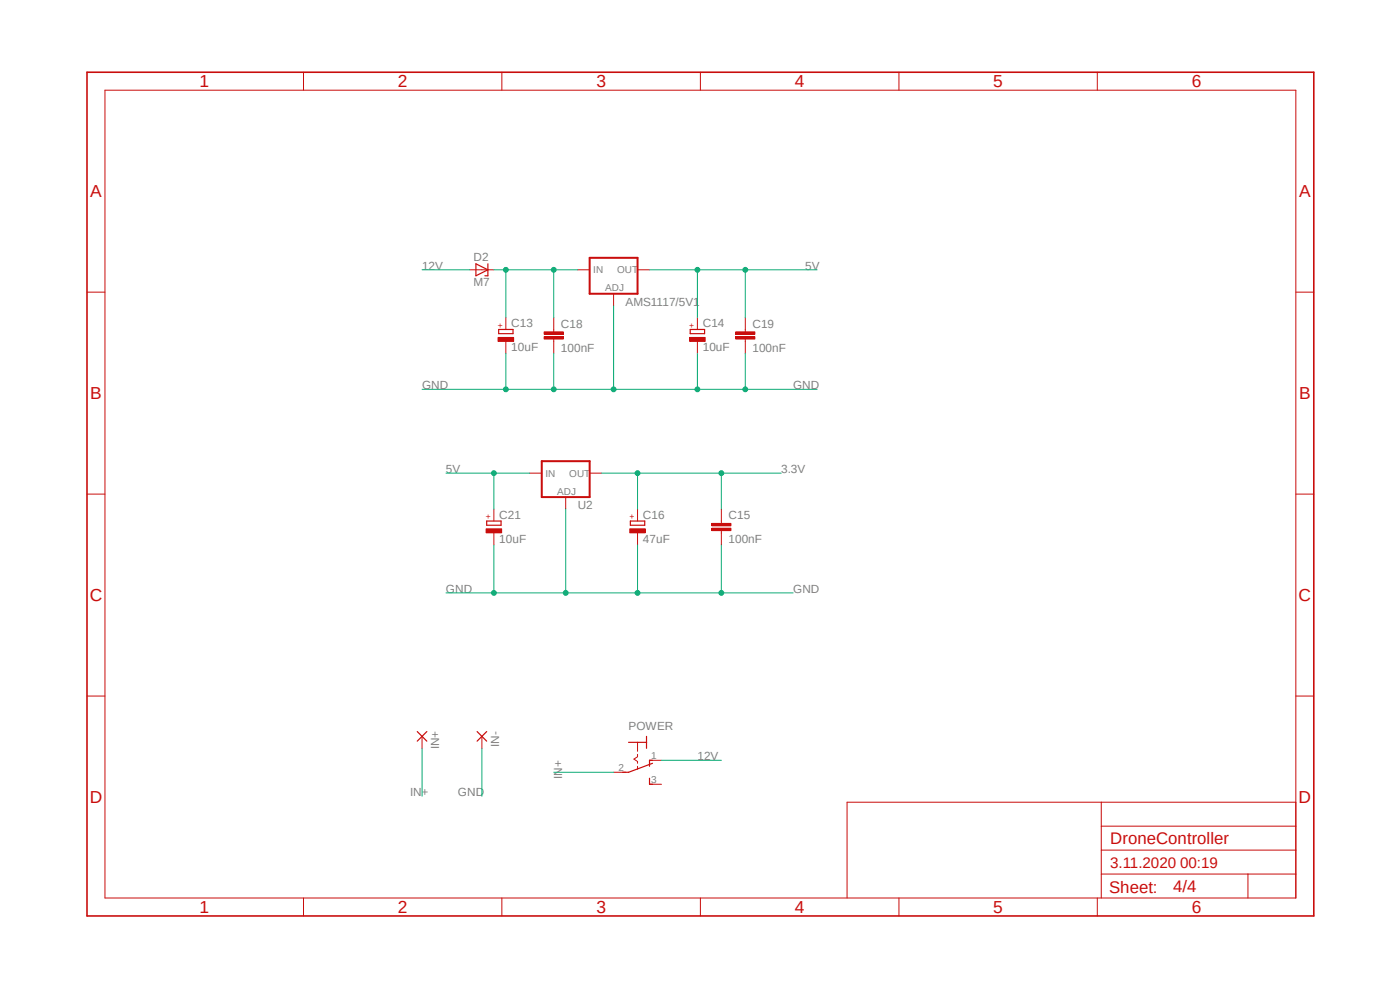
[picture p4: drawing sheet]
<svg xmlns="http://www.w3.org/2000/svg" width="297mm" height="210mm" viewBox="0 0 297 210" stroke-linecap="round" stroke-linejoin="round" font-family="sans-serif">
<path d="M17.9 15l261.2 179.9M279.1 15l-261.2 179.9" fill="none" stroke="#fff" stroke-width=".21"/>
<g fill="none" stroke="#c90d0c" stroke-width=".21">
<path d="M22.3 19.1h252.6v171.4h-252.6zM64.4 15.3v3.8M106.5 15.3v3.8M148.6 15.3v3.8M190.7 15.3v3.8M232.8 15.3v3.8M99.7 57.2h5.1M122.6 57.2h2.5M135.3 57.2h2.5M18.5 62h3.8M117.5 69.9v.5M117.5 71.9v.5"/>
<path d="M130.2 62.3v2.6M274.9 62h3.8M18.5 104.8h3.8M274.9 104.8h3.8M18.5 147.7h3.8M274.9 147.7h3.8M233.6 170.2v20.3M233.6 175.3h41.3M274.9 170.2h-95.2v20.3M64.4 190.5v3.8M106.5 190.5v3.8M148.6 190.5v3.8"/>
<path d="M190.7 190.5v3.8M232.8 190.5v3.8M233.6 185.4h41.3M233.6 180.3h41.3M264.8 185.4v5.1"/>
</g>
<path d="M18.5 15.3h260.2v179h-260.2z" fill="none" stroke="#c90d0c" stroke-width=".34"/>
<path d="M125.1 54.7h10.2v7.6h-10.2z" fill="none" stroke="#c90d0c" stroke-width=".42"/>
<path d="M101 56l2.5 1.2-2.5 1.3zM103.5 56v2.5h-.6" fill="none" stroke="#c90d0c" stroke-width=".25"/>
<path d="M115.4 71.4h4.1v.5h-4.1z" fill-rule="evenodd" fill="#c90d0c"/>
<path d="M115.4 71.4h4.1v.5h-4.1z" fill="none" stroke="#c90d0c" stroke-width=".21"/>
<path d="M115.4 70.4h4.1v.5h-4.1z" fill-rule="evenodd" fill="#c90d0c"/>
<path d="M115.4 70.4h4.1v.5h-4.1zM117.5 67.4v2.5M117.5 72.4v2.6M158.1 69.9v.5M158.1 71.9v.5" fill="none" stroke="#c90d0c" stroke-width=".21"/>
<path d="M156.1 71.4h4v.5h-4z" fill-rule="evenodd" fill="#c90d0c"/>
<path d="M156.1 71.4h4v.5h-4z" fill="none" stroke="#c90d0c" stroke-width=".21"/>
<path d="M156.1 70.4h4v.5h-4z" fill-rule="evenodd" fill="#c90d0c"/>
<path d="M156.1 70.4h4v.5h-4zM158.1 67.4v2.5M158.1 72.4v2.6M112.4 100.4h2.5M120 105.5v2.5M125.1 100.4h2.5M153 110.5v.5M153 112.6v.5" fill="none" stroke="#c90d0c" stroke-width=".21"/>
<path d="M114.9 97.8h10.2v7.7h-10.2z" fill="none" stroke="#c90d0c" stroke-width=".42"/>
<path d="M151 112.1h4.1v.5h-4.1z" fill-rule="evenodd" fill="#c90d0c"/>
<path d="M151 112.1h4.1v.5h-4.1z" fill="none" stroke="#c90d0c" stroke-width=".21"/>
<path d="M151 111h4.1v.5h-4.1z" fill-rule="evenodd" fill="#c90d0c"/>
<path d="M151 111h4.1v.5h-4.1zM153 108v2.5M153 113.1v2.5M89.5 156.2v2.5M102.2 156.2v2.5M135.3 157.5v1.9M130.2 163.8h2.5M135.3 160v.5l-.8 .5 .8 .5v.4M135.3 162.6v.6M137.8 166.4h2.5M137.8 161.3h2.5" fill="none" stroke="#c90d0c" stroke-width=".21"/>
<path d="M133.7 110.5h3.1v.9h-3.1zM88.5 155.2l2.1 2M90.6 155.2l-2.1 2M101.2 155.2l2.1 2M103.3 155.2l-2.1 2M133.3 157.5h3.9M137.2 156.2v2.5M137.8 165.1v1.3h.6M138.4 161.9l-5.1 1.9h-1.2M138.4 161.3h-.6v1.3" fill="none" stroke="#c90d0c" stroke-width=".25"/>
<path d="M133.6 112.2h3.3v.8h-3.3z" fill-rule="evenodd" fill="#c90d0c"/>
<path d="M133.6 112.2h3.3v.8h-3.3zM135.3 108v2.5M135.3 113.1v2.5" fill="none" stroke="#c90d0c" stroke-width=".21"/>
<path d="M103.3 110.5h3v.9h-3z" fill="none" stroke="#c90d0c" stroke-width=".25"/>
<path d="M103.1 112.2h3.3v.8h-3.3z" fill-rule="evenodd" fill="#c90d0c"/>
<path d="M103.1 112.2h3.3v.8h-3.3zM104.8 108v2.5M104.8 113.1v2.5" fill="none" stroke="#c90d0c" stroke-width=".21"/>
<path d="M105.8 69.9h3v.9h-3z" fill="none" stroke="#c90d0c" stroke-width=".25"/>
<path d="M105.7 71.6h3.3v.8h-3.3z" fill-rule="evenodd" fill="#c90d0c"/>
<path d="M105.7 71.6h3.3v.8h-3.3zM107.3 67.4v2.5M107.3 72.4v2.6" fill="none" stroke="#c90d0c" stroke-width=".21"/>
<path d="M146.4 69.9h3.1v.9h-3.1z" fill="none" stroke="#c90d0c" stroke-width=".25"/>
<path d="M146.3 71.6h3.3v.8h-3.3z" fill-rule="evenodd" fill="#c90d0c"/>
<path d="M146.3 71.6h3.3v.8h-3.3zM148 67.4v2.5M148 72.4v2.6" fill="none" stroke="#c90d0c" stroke-width=".21"/>
<path d="M137.8 57.2h20.3M148 57.2v10.2" fill="none" stroke="#0dab76" stroke-width=".21"/>
<circle cx="148" cy="57.2" r=".51" fill="#0dab76"/>
<g fill="none" stroke="#0dab76" stroke-width=".21">
<path d="M173.4 57.2h-15.3v10.2"/>
<circle cx="148" cy="57.2" r=".51"/>
</g>
<circle cx="158.1" cy="57.2" r=".51" fill="#0dab76"/>
<g fill="none" stroke="#0dab76" stroke-width=".21">
<path d="M94.6 100.4h17.8M104.8 100.4v7.6"/>
<circle cx="158.1" cy="57.2" r=".51"/>
</g>
<circle cx="104.8" cy="100.4" r=".51" fill="#0dab76"/>
<g fill="none" stroke="#0dab76" stroke-width=".21">
<path d="M107.3 75v7.6h50.8v-7.6M148 75v7.6"/>
<circle cx="104.8" cy="100.4" r=".51"/>
</g>
<circle cx="148" cy="82.6" r=".51" fill="#0dab76"/>
<g fill="none" stroke="#0dab76" stroke-width=".21">
<path d="M158.1 82.6h15.3"/>
<circle cx="148" cy="82.6" r=".51"/>
</g>
<circle cx="158.1" cy="82.6" r=".51" fill="#0dab76"/>
<g fill="none" stroke="#0dab76" stroke-width=".21">
<path d="M117.5 75v7.6"/>
<circle cx="158.1" cy="82.6" r=".51"/>
</g>
<circle cx="117.5" cy="82.6" r=".51" fill="#0dab76"/>
<g fill="none" stroke="#0dab76" stroke-width=".21">
<path d="M89.5 82.6h17.8"/>
<circle cx="117.5" cy="82.6" r=".51"/>
</g>
<circle cx="107.3" cy="82.6" r=".51" fill="#0dab76"/>
<g fill="none" stroke="#0dab76" stroke-width=".21">
<path d="M130.2 64.9v17.7"/>
<circle cx="107.3" cy="82.6" r=".51"/>
</g>
<circle cx="130.2" cy="82.6" r=".51" fill="#0dab76"/>
<g fill="none" stroke="#0dab76" stroke-width=".21">
<path d="M104.8 115.6v10.2h30.5M120 108v17.8"/>
<circle cx="130.2" cy="82.6" r=".51"/>
</g>
<circle cx="120" cy="125.8" r=".51" fill="#0dab76"/>
<g fill="none" stroke="#0dab76" stroke-width=".21">
<path d="M94.6 125.8h10.2"/>
<circle cx="120" cy="125.8" r=".51"/>
</g>
<circle cx="104.8" cy="125.8" r=".51" fill="#0dab76"/>
<g fill="none" stroke="#0dab76" stroke-width=".21">
<path d="M135.3 115.6v10.2h17.7"/>
<circle cx="104.8" cy="125.8" r=".51"/>
</g>
<circle cx="135.3" cy="125.8" r=".51" fill="#0dab76"/>
<g fill="none" stroke="#0dab76" stroke-width=".21">
<path d="M153 115.6v10.2h15.3"/>
<circle cx="135.3" cy="125.8" r=".51"/>
</g>
<circle cx="153" cy="125.8" r=".51" fill="#0dab76"/>
<g fill="none" stroke="#0dab76" stroke-width=".21">
<path d="M104.8 57.2h17.8M107.3 57.2v10.2M102.2 158.7v10.2"/>
<circle cx="153" cy="125.8" r=".51"/>
</g>
<circle cx="107.3" cy="57.2" r=".51" fill="#0dab76"/>
<g fill="none" stroke="#0dab76" stroke-width=".21">
<path d="M117.5 57.2v10.2"/>
<circle cx="107.3" cy="57.2" r=".51"/>
</g>
<circle cx="117.5" cy="57.2" r=".51" fill="#0dab76"/>
<g fill="none" stroke="#0dab76" stroke-width=".21">
<path d="M89.5 57.2h10.2M127.6 100.4h25.4M135.3 100.4v7.6M140.3 161.3h12.7"/>
<circle cx="117.5" cy="57.2" r=".51"/>
</g>
<circle cx="135.3" cy="100.4" r=".51" fill="#0dab76"/>
<g fill="none" stroke="#0dab76" stroke-width=".21">
<path d="M165.7 100.4h-12.7v7.6"/>
<circle cx="135.3" cy="100.4" r=".51"/>
</g>
<circle cx="153" cy="100.4" r=".51" fill="#0dab76"/>
<g fill="none" stroke="#0dab76" stroke-width=".21">
<path d="M89.5 158.7v10.2M117.5 163.8h12.7"/>
<circle cx="153" cy="100.4" r=".51"/>
</g>
<g font-size="3.7" fill="#c90d0c">
<text x="42.3" y="18.5">1</text>
<text x="84.4" y="18.5">2</text>
<text x="126.5" y="18.5">3</text>
<text x="168.6" y="18.5">4</text>
<text x="210.7" y="18.5">5</text>
<text x="252.9" y="18.5">6</text>
<text x="19.1" y="41.9">A</text>
<text x="275.6" y="41.9">A</text>
<text x="19.1" y="84.7">B</text>
<text x="275.6" y="84.7">B</text>
<text x="19" y="127.5">C</text>
<text x="275.5" y="127.5">C</text>
<text x="19" y="170.4">D</text>
<text x="275.5" y="170.4">D</text>
<text x="42.3" y="193.7">1</text>
<text x="84.4" y="193.7">2</text>
<text x="126.5" y="193.7">3</text>
<text x="168.6" y="193.7">4</text>
<text x="210.7" y="193.7">5</text>
<text x="252.9" y="193.7">6</text>
</g>
<g font-size="3.6" fill="#c90d0c">
<text x="235.5" y="179.1">DroneController</text>
<text x="235.3" y="189.4">Sheet:</text>
<text x="248.9" y="189.2">4/4</text>
</g>
<text font-size="3.2" fill="#c90d0c" x="235.5" y="184.1">3.11.2020 00:19</text>
<g font-size="2.5" fill="#808080">
<text x="89.5" y="57.2">12V</text>
<text x="100.5" y="55.3">D2</text>
<text x="170.8" y="57.2">5V</text>
<text x="100.5" y="60.7">M7</text>
<text x="132.7" y="64.9">AMS1117/5V1</text>
<text x="108.5" y="69.4">C13</text>
<text x="119" y="69.5">C18</text>
<text x="149.1" y="69.4">C14</text>
<text x="159.6" y="69.5">C19</text>
<text x="108.5" y="74.5">10uF</text>
<text x="119" y="74.6">100nF</text>
<text x="149.1" y="74.5">10uF</text>
<text x="159.6" y="74.6">100nF</text>
<text x="89.5" y="82.6">GND</text>
<text x="168.3" y="82.6">GND</text>
<text x="94.6" y="100.4">5V</text>
<text x="165.7" y="100.4">3.3V</text>
<text x="122.6" y="108">U2</text>
<text x="105.9" y="110.1">C21</text>
<text x="136.4" y="110.1">C16</text>
<text x="154.6" y="110.2">C15</text>
<text x="105.9" y="115.1">10uF</text>
<text x="136.4" y="115.1">47uF</text>
<text x="154.6" y="115.2">100nF</text>
<text x="94.6" y="125.8">GND</text>
<text x="168.3" y="125.8">GND</text>
<text x="133.4" y="154.9">POWER</text>
<text x="93.2" y="159" transform="rotate(-90 93.2 159)">IN+</text>
<text x="105.9" y="158.4" transform="rotate(-90 105.9 158.4)">IN-</text>
<text x="148" y="161.3">12V</text>
<text x="119.3" y="165.2" transform="rotate(-90 119.3 165.2)">IN+</text>
<text x="87" y="168.9">IN+</text>
<text x="97.2" y="168.9">GND</text>
</g>
<g font-size="2.1" fill="#808080">
<text x="125.9" y="58">IN</text>
<text x="130.9" y="58">OUT</text>
<text x="128.4" y="61.8">ADJ</text>
<text x="115.7" y="101.1">IN</text>
<text x="120.8" y="101.1">OUT</text>
<text x="118.2" y="104.9">ADJ</text>
<text x="138.1" y="161">1</text>
<text x="131.2" y="163.5">2</text>
<text x="138.1" y="166">3</text>
</g>
<g font-size="1.8" fill="#c90d0c">
<text x="106.8" y="69.5" transform="rotate(-90 106.8 69.5)">+</text>
<text x="147.4" y="69.5" transform="rotate(-90 147.4 69.5)">+</text>
<text x="104.2" y="110.1" transform="rotate(-90 104.2 110.1)">+</text>
<text x="134.7" y="110.1" transform="rotate(-90 134.7 110.1)">+</text>
</g>
</svg>
